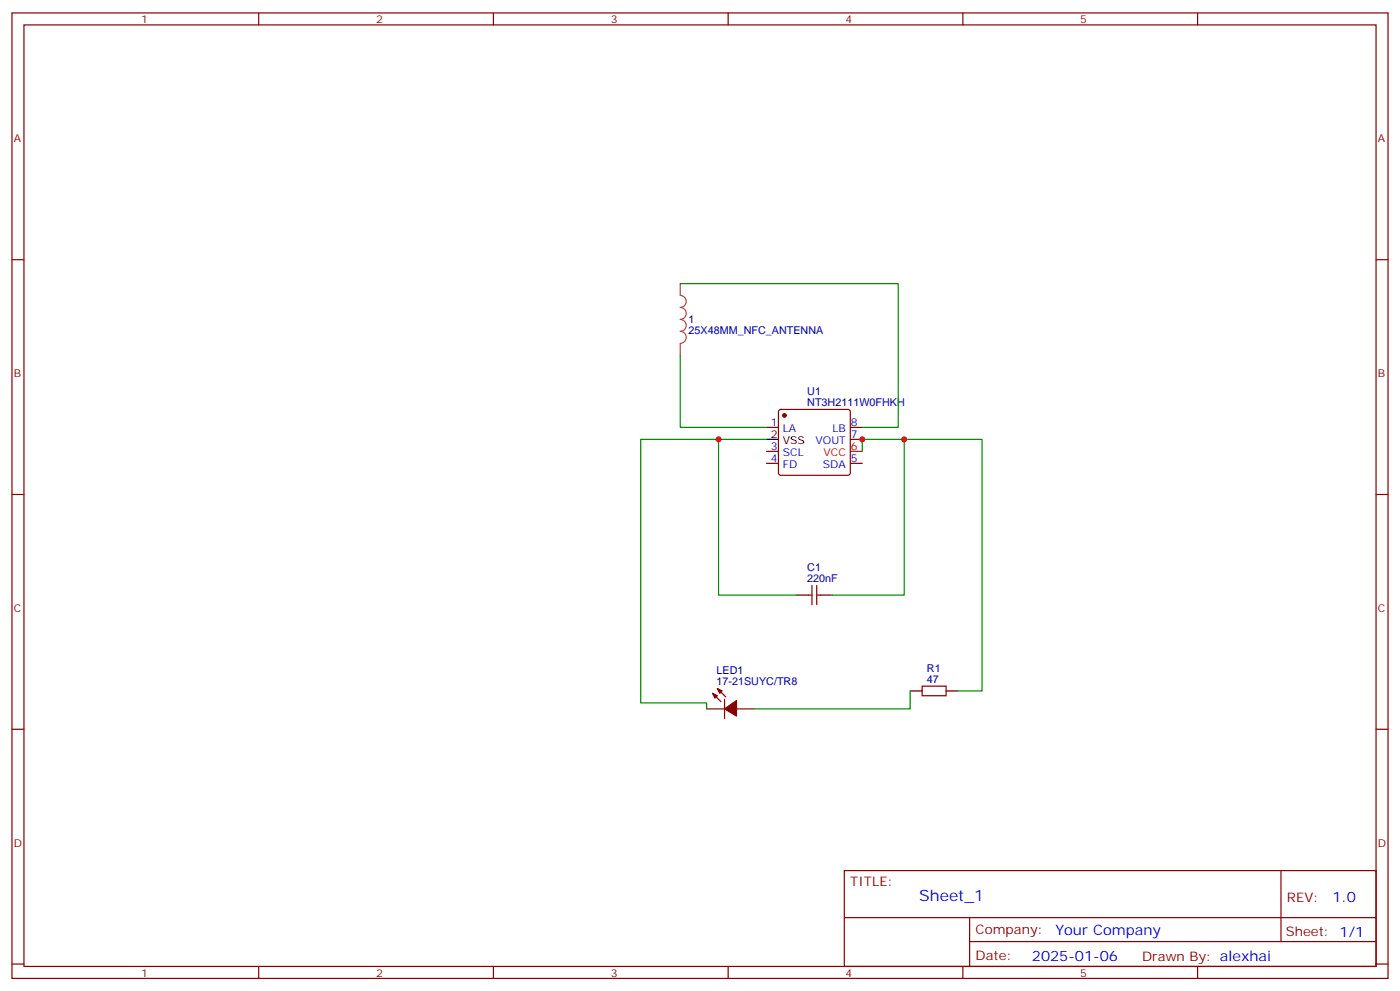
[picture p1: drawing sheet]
<svg xmlns="http://www.w3.org/2000/svg" width="412mm" height="292mm" viewBox="0 0 412 292" stroke-linecap="round" stroke-linejoin="round" font-family="sans-serif">
<g fill="none" stroke="#870000" stroke-width=".35">
<path d="M3.5 3.8h405.4v284.3h-405.4zM7.1 7.3h398.2v277.3h-398.2zM76.2 3.8v3.5M145.3 3.8v3.5M214.5 3.8v3.5M283.6 3.8v3.5M352.8 3.8v3.5M3.5 76.5h3.6M405.3 76.5h3.6M225.8 125.9h3.5M225.8 136.5h3.5M225.8 132.9h3.5"/>
<path d="M229.5 120.8l.5-.2h19.8l.5 .2 .2 .5v18l-.3 .5-.4 .2h-19.8l-.5-.3-.2-.4v-18zM250.5 125.9h3.5M250.5 129.4h3.5M250.5 136.5h3.5M3.5 145.6h3.6M405.3 145.6h3.6M238.1 175.3h1.1M239.2 172.4v5.7M240.6 172.4v5.7M240.6 175.3h1.1M3.5 214.8h3.6M208.1 208.8h5.3"/>
<path d="M209.9 204.2l2.5 2.5M211.3 202.8l2.5 2.4M213.4 206v5.6M217 208.8h5.2M271.6 202.1h7.1v2.8h-7.1zM405.3 214.8h3.6M248.7 256.4h156.6v28.2h-156.6zM377.3 256.4v20.9M248.7 270.2h156.5M285.6 277.3h119.6M285.6 270.2v14.2M3.5 283.9h3.6"/>
<path d="M76.2 284.6v3.5M145.3 284.6v3.5M214.5 284.6v3.5M283.6 284.6v3.5M352.8 284.6v3.5M405.3 283.9h3.6"/>
</g>
<path d="M250.5 132.9h3.5" fill="none" stroke="#f00" stroke-width=".35"/>
<path d="M225.8 129.4h3.5M234.6 175.3h3.5M241.7 175.3h3.5M268.1 203.5h3.5M278.7 203.5h3.5" fill="none" stroke="#000" stroke-width=".35"/>
<g fill="#870000" stroke="#870000" stroke-width=".35">
<path d="M209.9 204.2l1.4 .7-.7 .7z"/>
<path d="M211.3 202.8l1.4 .7-.7 .7z"/>
<path d="M213.4 208.8l3.6-2.5v4.6z"/>
<circle cx="231.1" cy="122.3" r=".53"/>
</g>
<path d="M200.4 83.5v3.5a1.76 1.76 0 0 1 1.7 1.8 1.76 1.76 0 0 1-1.7 1.7 1.76 1.76 0 0 1 1.7 1.8 1.76 1.76 0 0 1-1.7 1.8 1.76 1.76 0 0 1 1.7 1.7 1.76 1.76 0 0 1-1.7 1.8 1.76 1.76 0 0 1 1.7 1.8 1.76 1.76 0 0 1-1.7 1.7M200.4 101.2v3.5" fill="none" stroke="#a64a4a" stroke-width=".35"/>
<path d="M200.4 83.5h64.2v42.4h-10.6M200.4 104.7v21.2h25.4M211.7 129.4h-23v77.6h19.4v1.8M225.8 129.4h-14.1v45.9h22.9M254 132.9v-3.5h12.3v45.9h-21.1M266.3 129.4h23v74.1h-7.1M268.1 203.5v5.3h-45.9" fill="none" stroke="#008700" stroke-width=".35"/>
<g fill="#c00">
<circle cx="254" cy="129.4" r=".88"/>
<circle cx="211.7" cy="129.4" r=".88"/>
<circle cx="266.3" cy="129.4" r=".88"/>
</g>
<text font-size="4.6" fill="#00f" x="270.8" y="265.4">Sheet_1</text>
<g font-size="4.2" fill="#00f">
<text x="392.5" y="265.7">1.0</text>
<text x="310.9" y="275.2">Your Company</text>
<text x="304" y="283">2025-01-06</text>
</g>
<g font-size="3.9" fill="#800">
<text x="250.5" y="261">TITLE:</text>
<text x="379.1" y="265.7">REV:</text>
<text x="287.4" y="275.2">Company:</text>
<text x="378.7" y="275.8">Sheet: 1/1</text>
<text x="287.4" y="282.9">Date:</text>
<text x="336.4" y="282.9">Drawn By: alexhai</text>
</g>
<g font-size="3.2" fill="#800">
<text x="41.6" y="6.8">1</text>
<text x="110.8" y="6.8">2</text>
<text x="179.9" y="6.8">3</text>
<text x="249.1" y="6.8">4</text>
<text x="318.2" y="6.8">5</text>
<text x="4.1" y="41.9">A</text>
<text x="405.9" y="41.9">A</text>
<text x="4.1" y="111.1">B</text>
<text x="405.9" y="111.1">B</text>
<text x="4.1" y="180.2">C</text>
<text x="405.9" y="180.2">C</text>
<text x="4.1" y="249.3">D</text>
<text x="405.9" y="249.3">D</text>
<text x="41.6" y="287.6">1</text>
<text x="110.8" y="287.6">2</text>
<text x="179.9" y="287.6">3</text>
<text x="249.1" y="287.6">4</text>
<text x="318.2" y="287.6">5</text>
</g>
<g font-size="3.2" fill="#000080">
<text x="202.8" y="95.2">1</text>
<text x="202.8" y="98.4">25X48MM_NFC_ANTENNA</text>
<text x="237.8" y="119.5">NT3H2111W0FHKH</text>
<text x="237.8" y="116.3">U1</text>
<text x="237.8" y="171.4">220nF</text>
<text x="237.8" y="168.2">C1</text>
<text x="273.1" y="197.8">R1</text>
<text x="211.1" y="201.7">17-21SUYC/TR8</text>
<text x="211.1" y="198.5">LED1</text>
<text x="273.1" y="201">47</text>
</g>
<g font-size="3.2" fill="#00f">
<text x="227.1" y="125.5">1</text>
<text x="250.6" y="125.5">8</text>
<text x="230.6" y="127.3">LA</text>
<text x="240.2" y="130.8">VOUT</text>
<text x="245.2" y="127.3">LB</text>
<text x="250.6" y="129">7</text>
<text x="227.1" y="136.1">4</text>
<text x="227.1" y="132.6">3</text>
<text x="230.6" y="137.9">FD</text>
<text x="230.6" y="134.3">SCL</text>
<text x="242.4" y="137.9">SDA</text>
<text x="250.6" y="136.1">5</text>
</g>
<g font-size="3.2">
<text x="227.1" y="129">2</text>
<text x="230.6" y="130.8">VSS</text>
</g>
<g font-size="3.2" fill="#f00">
<text x="242.6" y="134.3">VCC</text>
<text x="250.6" y="132.6">6</text>
</g>
</svg>
